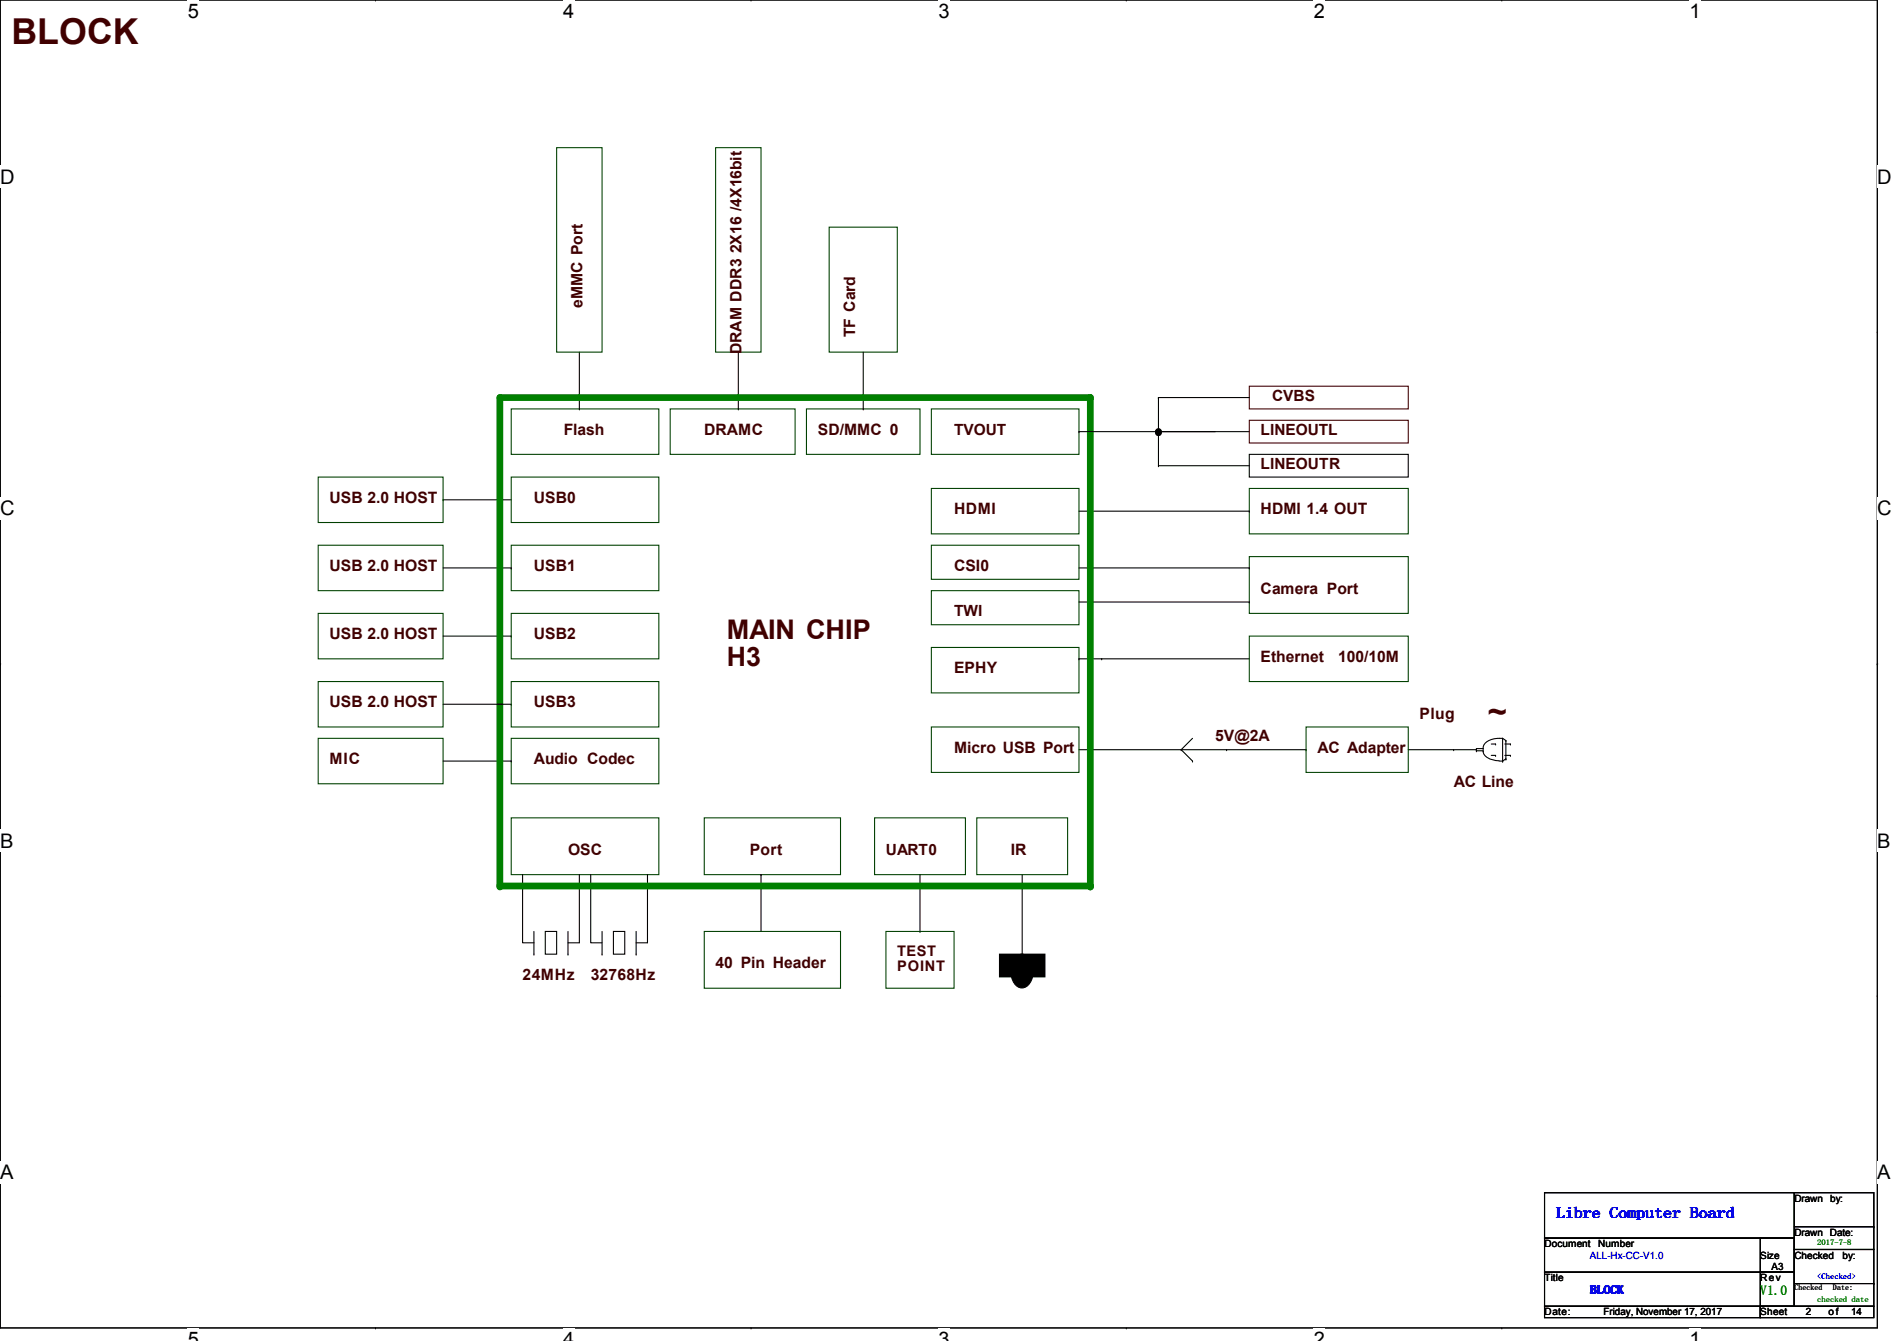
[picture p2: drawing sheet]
<svg xmlns="http://www.w3.org/2000/svg" width="297mm" height="210mm" viewBox="0 0 297 210" stroke-linecap="round" stroke-linejoin="round" font-family="sans-serif">
<path d="M0 0h294v207.9h-294z" fill="none" stroke="#000" stroke-width=".17"/>
<g fill="#fff">
<path d="M29.4 0h1.8v3.5h-1.8z"/>
<path d="M29.4 207.9h1.8v2h-1.8z"/>
</g>
<path d="M58.8 0h.1M58.8 207.9h.1" fill="none" stroke="#000" stroke-width=".17"/>
<g fill="#fff">
<path d="M88.2 0h1.7v3.5h-1.7z"/>
<path d="M88.2 207.9h1.7v2h-1.7z"/>
</g>
<path d="M117.6 0h.1M117.6 207.9h.1" fill="none" stroke="#000" stroke-width=".17"/>
<g fill="#fff">
<path d="M147 0h1.7v3.5h-1.7z"/>
<path d="M147 207.9h1.7v2h-1.7z"/>
</g>
<path d="M176.4 0h.1M176.4 207.9h.1" fill="none" stroke="#000" stroke-width=".17"/>
<g fill="#fff">
<path d="M205.7 0h1.8v3.5h-1.8z"/>
<path d="M205.7 207.9h1.8v2h-1.8z"/>
</g>
<path d="M235.2 0h.1M235.2 207.9h.1" fill="none" stroke="#000" stroke-width=".17"/>
<g fill="#fff">
<path d="M264.5 0h1.8v3.5h-1.8z"/>
<path d="M264.5 207.9h1.8v2h-1.8z"/>
<path d="M0 26h2.3v3.4h-2.3z"/>
<path d="M294 26h2.2v3.4h-2.2z"/>
<path d="M0 77.9h2.3v3.5h-2.3z"/>
<path d="M294 77.9h2.2v3.5h-2.2z"/>
</g>
<path d="M0 51.9h.1M294 51.9h.1" fill="none" stroke="#000" stroke-width=".17"/>
<g fill="#fff">
<path d="M0 129.9h2.1v3.4h-2.1z"/>
<path d="M294 129.9h2v3.4h-2z"/>
</g>
<path d="M0 103.9h.1M294 103.9h.1" fill="none" stroke="#000" stroke-width=".17"/>
<path d="M0 103.9h.1M294 103.9h.1" fill="none" stroke="#000" stroke-width=".16"/>
<g fill="#fff">
<path d="M0 181.8h2.1v3.5h-2.1z"/>
<path d="M294 181.8h2v3.5h-2z"/>
</g>
<g fill="none" stroke="#000" stroke-width=".17">
<path d="M90.7 55.1v8.9M115.6 55.1v8.9M135.2 55.1v8.9M69.4 78.2h.1M69.4 78.2h10.6M90.7 64h.1M115.6 64h.1M135.2 64h.1M69.4 99.6h10.6M69.4 88.9h10.6M80 99.6h.1M80 88.9h.1"/>
<path d="M168.9 88.9h26.7M168.9 94.2h26.7M168.9 80h26.7M195.6 94.2h.1M195.6 80h.1M195.6 88.9h.1M69.4 119.1h10.6M80 119.1h.1M168.9 103.1h.1M168.9 117.3h35.6M168.9 103.1h26.7M172.5 103.1h.1"/>
<path d="M185 117.3h.1M185 117.3l1.7 1.8M186.7 119.1h.1M186.7 115.6l-1.7 1.7M192.1 117.3h.1M204.5 117.3h.1M220.5 117.3h10.7M227.6 117.3h.1M231.2 117.3h.1M231.2 117.5h.1M231.2 117.5h1M232.2 117.5a1.36 1.36 0 0 0 1.3 1.4l1.2 .2"/>
<path d="M232.2 117.5h.1M232.2 117.2h.1M232.2 117.2h-1v.3M233.5 118.2h.7M233.5 116.5h.7M234.2 118.2h.1M234.2 116.5h.1M234.7 119.1h.6M235.3 119.1h.1M235.3 115.6h.1M235.3 115.6a3 3 0 0 0-3 1.1l-.1 .5M235.3 115.6l.5 .3"/>
<path d="M235.3 115.6v3.5M235.6 118.2h.9M235.6 116.5h.9M235.8 115.9h.1M235.8 118.8h.1M235.8 115.9v2.9M235.8 118.8l-.5 .3M236.5 118.2h.1M236.5 116.5h.1M81.8 136.9v10.7h1.8M90.7 136.9v10.7h-1.8M92.5 136.9v10.7h1.8"/>
<path d="M101.4 136.9v10.7h-1.8M119.2 136.9h.1M119.2 136.9v8.9M144.1 136.9v8.9M160.1 136.9v12.5M0 155.9h.1M83.6 149.4h.1M83.6 145.8v3.6M85.4 145.8h1.8v3.6h-1.8zM88.9 149.4h.1M88.9 145.8v3.6M94.3 149.4h.1"/>
<path d="M94.3 145.8v3.6M96.1 145.8h1.7v3.6h-1.7zM99.6 149.4h.1M99.6 145.8v3.6M144.1 145.8h.1M156.5 149.4h7.1v3.5h-7.1zM159.1 149.7a1.5 1.5 0 0 1 2.5 1 3.2 3.2 0 0 1-1.1 3.8 1.52 1.52 0 0 1-2-1.2 3.5 3.5 0 0 1 .6-3.6zM160.1 149.4h.1M294 155.9h.1"/>
</g>
<g fill="none" stroke="#004000" stroke-width=".17">
<path d="M87.2 23.1h7.1v32h-7.1zM112.1 23.1h7.1v32h-7.1zM129.8 35.6h10.7v19.5h-10.7zM49.8 74.7h19.6v7.1h-19.6zM80 64h23.2v7.1h-23.2zM80 74.7h23.2v7.1h-23.2zM104.9 64h19.6v7.1h-19.6zM126.3 64h17.8v7.1h-17.8zM145.8 76.5h23.1v7.1h-23.1zM195.6 76.5h24.9v7.1h-24.9zM49.8 96h19.6v7.1h-19.6zM49.8 85.3h19.6v7.2h-19.6z"/>
<path d="M80 96h23.2v7.1h-23.2zM80 85.3h23.2v7.2h-23.2zM145.8 85.3h23.1v5.4h-23.1zM145.8 92.5h23.1v5.3h-23.1zM195.6 87.1h24.9v8.9h-24.9zM195.6 99.6h24.9v7.1h-24.9zM49.8 115.6h19.6v7.1h-19.6zM80 115.6h23.2v7.1h-23.2zM145.8 113.8h23.1v7.1h-23.1zM145.8 101.3h23.1v7.2h-23.1zM204.5 113.8h16v7.1h-16zM80 128h23.2v8.9h-23.2z"/>
<path d="M110.3 128h21.3v8.9h-21.3zM136.9 128h14.3v8.9h-14.3zM152.9 128h14.3v8.9h-14.3zM110.3 145.8h21.3v8.9h-21.3zM138.7 145.8h10.7v8.9h-10.7z"/>
</g>
<g fill="#000">
<path d="M156.5 149.4h7.1v3.5h-7.1z" fill-rule="evenodd"/>
<path d="M159.1 149.7a1.5 1.5 0 0 1 2.5 1 3.2 3.2 0 0 1-1.1 3.8 1.52 1.52 0 0 1-2-1.2 3.5 3.5 0 0 1 .6-3.6z" fill-rule="evenodd"/>
</g>
<path d="M78.3 62.2h92.4" fill="none" stroke="#008000" stroke-width="1.1"/>
<circle cx="170.7" cy="62.2" r=".53" fill="#008000"/>
<path d="M78.3 138.7h92.4" fill="none" stroke="#008000" stroke-width="1.1"/>
<circle cx="170.7" cy="138.7" r=".53" fill="#008000"/>
<path d="M170.7 62.2v76.5" fill="none" stroke="#008000" stroke-width="1.1"/>
<circle cx="170.7" cy="138.7" r=".53" fill="#008000"/>
<path d="M78.3 62.2v76.5" fill="none" stroke="#008000" stroke-width="1.1"/>
<circle cx="78.3" cy="138.7" r=".53" fill="#008000"/>
<path d="M145.8 64h23.1v7.1h-23.1zM49.8 106.7h19.6v7.1h-19.6zM80 106.7h23.2v7.1h-23.2z" fill="none" stroke="#004000" stroke-width=".17"/>
<g fill="none" stroke="#000" stroke-width=".17">
<path d="M168.9 67.6h.1M168.9 67.6h26.7M181.4 72.9h.1M181.4 62.2h.1M181.4 67.6h.1M181.4 72.9h14.2M181.4 62.2h14.2M181.4 62.2v10.7M195.6 71.1h24.9v3.6h-24.9zM69.4 110.2h10.6M80 110.2h.1M241.8 199.1h39.2v5.4h-39.2z"/>
<path d="M241.8 193.8h39.2v5.3h-39.2zM241.8 186.7h39.2v7.1h-39.2zM275.6 193.8h5.4v5.3h-5.4zM275.6 199.1h5.4v5.4h-5.4zM281 186.7h12.4v8.9h-12.4zM281 195.6h12.4v8.9h-12.4zM281 192h12.4M293.4 192h.1M241.8 204.5h33.8v1.7h-33.8zM275.6 204.5h17.8v1.7h-17.8zM281 200.9h12.4M293.4 200.9h.1"/>
</g>
<path d="M195.6 65.8h24.9v3.5h-24.9zM195.6 60.5h24.9v3.5h-24.9z" fill="none" stroke="#400000" stroke-width=".17"/>
<circle cx="181.4" cy="67.6" r=".53" fill="#000"/>
<text font-size="5.6" fill="#400000" x="1.8" y="6.9">BLOCK</text>
<text font-size="5.1" fill="#400000" x="233" y="113.2">~</text>
<g font-size="4.2" fill="#400000">
<text x="113.8" y="99.9">MAIN CHIP</text>
<text x="113.8" y="104.2">H3</text>
</g>
<g font-size="3.1">
<text x="29.4" y="2.8">5</text>
<text x="88.2" y="2.8">4</text>
<text x="147" y="2.8">3</text>
<text x="205.7" y="2.8">2</text>
<text x="264.5" y="2.8">1</text>
<text x="0" y="28.7">D</text>
<text x="294" y="28.7">D</text>
<text x="0" y="80.7">C</text>
<text x="294" y="80.7">C</text>
<text x="0" y="132.7">B</text>
<text x="294" y="132.7">B</text>
<text x="0" y="184.6">A</text>
<text x="294" y="184.6">A</text>
<text x="29.4" y="210.7">5</text>
<text x="88.2" y="210.7">4</text>
<text x="147" y="210.7">3</text>
<text x="205.7" y="210.7">2</text>
<text x="264.5" y="210.7">1</text>
</g>
<g font-size="2.5" fill="#400000">
<text x="91.2" y="48.2" transform="rotate(-90 91.2 48.2)">eMMC Port</text>
<text x="133.9" y="52.8" transform="rotate(-90 133.9 52.8)">TF Card</text>
<text x="116.1" y="55.5" transform="rotate(-90 116.1 55.5)">DRAM DDR3 2X16 /4X16bit</text>
<text x="88.3" y="68">Flash</text>
<text x="110.3" y="68">DRAMC</text>
<text x="128.1" y="68">SD/MMC 0</text>
<text x="51.6" y="78.7">USB 2.0 HOST</text>
<text x="83.6" y="78.7">USB0</text>
<text x="149.4" y="80.5">HDMI</text>
<text x="197.4" y="80.5">HDMI 1.4 OUT</text>
<text x="51.6" y="89.4">USB 2.0 HOST</text>
<text x="83.6" y="89.4">USB1</text>
<text x="149.4" y="89.4">CSI0</text>
<text x="197.4" y="92.9">Camera Port</text>
<text x="51.6" y="100">USB 2.0 HOST</text>
<text x="83.6" y="100">USB2</text>
<text x="149.4" y="105.4">EPHY</text>
<text x="197.4" y="103.6">Ethernet</text>
<text x="209.5" y="103.6">100/10M</text>
<text x="51.6" y="110.7">USB 2.0 HOST</text>
<text x="83.6" y="110.7">USB3</text>
<text x="222.3" y="112.5">Plug</text>
<text x="51.6" y="119.6">MIC</text>
<text x="83.6" y="119.6">Audio Codec</text>
<text x="149.4" y="117.8">Micro USB Port</text>
<text x="190.3" y="116">5V@2A</text>
<text x="206.3" y="117.8">AC Adapter</text>
<text x="227.6" y="123.1">AC Line</text>
<text x="88.9" y="133.8">OSC</text>
<text x="117.4" y="133.8">Port</text>
<text x="158.3" y="133.8">IR</text>
<text x="81.8" y="153.4">24MHz</text>
<text x="92.5" y="153.4">32768Hz</text>
<text x="112.1" y="151.6">40 Pin Header</text>
</g>
<text font-size="2.5" fill="#00f" x="243.7" y="190.6">Libre Computer Board</text>
<g font-size="2.4" fill="#400000">
<text x="199.2" y="62.7">CVBS</text>
<text x="149.4" y="68">TVOUT</text>
<text x="197.4" y="68">LINEOUTL</text>
<text x="197.4" y="73.4">LINEOUTR</text>
<text x="149.4" y="96.5">TWI</text>
<text x="138.7" y="133.8">UART0</text>
</g>
<g font-size="2.3" fill="#400000">
<text x="140.5" y="149.7">TEST</text>
<text x="140.5" y="152.1">POINT</text>
</g>
<text font-size="2.1" fill="#008000" x="275.6" y="202.7">V1.0</text>
<text font-size="1.7" fill="#00f" x="249" y="202.5">BLOCK</text>
<g font-size="1.6">
<text x="281" y="188.1">Drawn by:</text>
<text x="241.8" y="195.2">Document</text>
<text x="250.3" y="195.2">Number</text>
<text x="275.6" y="197">Size</text>
<text x="281" y="197">Checked</text>
<text x="281" y="193.5">Drawn Date:</text>
<text x="288.5" y="197">by:</text>
<text x="241.8" y="200.6">Title</text>
<text x="275.6" y="200.6">Rev</text>
<text x="277.4" y="198.8">A3</text>
<text x="241.8" y="205.9">Date:</text>
<text x="251.1" y="205.9">Friday, November 17, 2017</text>
<text x="275.6" y="205.9">Sheet</text>
<text x="282.7" y="205.9">2</text>
<text x="286.3" y="205.9">o f</text>
<text x="289.9" y="205.9">14</text>
</g>
<text font-size="1.6" fill="#8000ff" x="249" y="197">ALL-Hx-CC-V1.0</text>
<g font-size="1.2" fill="#008000">
<text x="284.5" y="194.9">2017-7-8</text>
<text x="284.5" y="203.8">checked date</text>
</g>
<g font-size="1.2">
<text x="281" y="202">Checked</text>
<text x="287" y="202">Date:</text>
</g>
<text font-size="1.2" fill="#00f" x="284.5" y="200.2">&lt;Checked&gt;</text>
</svg>
